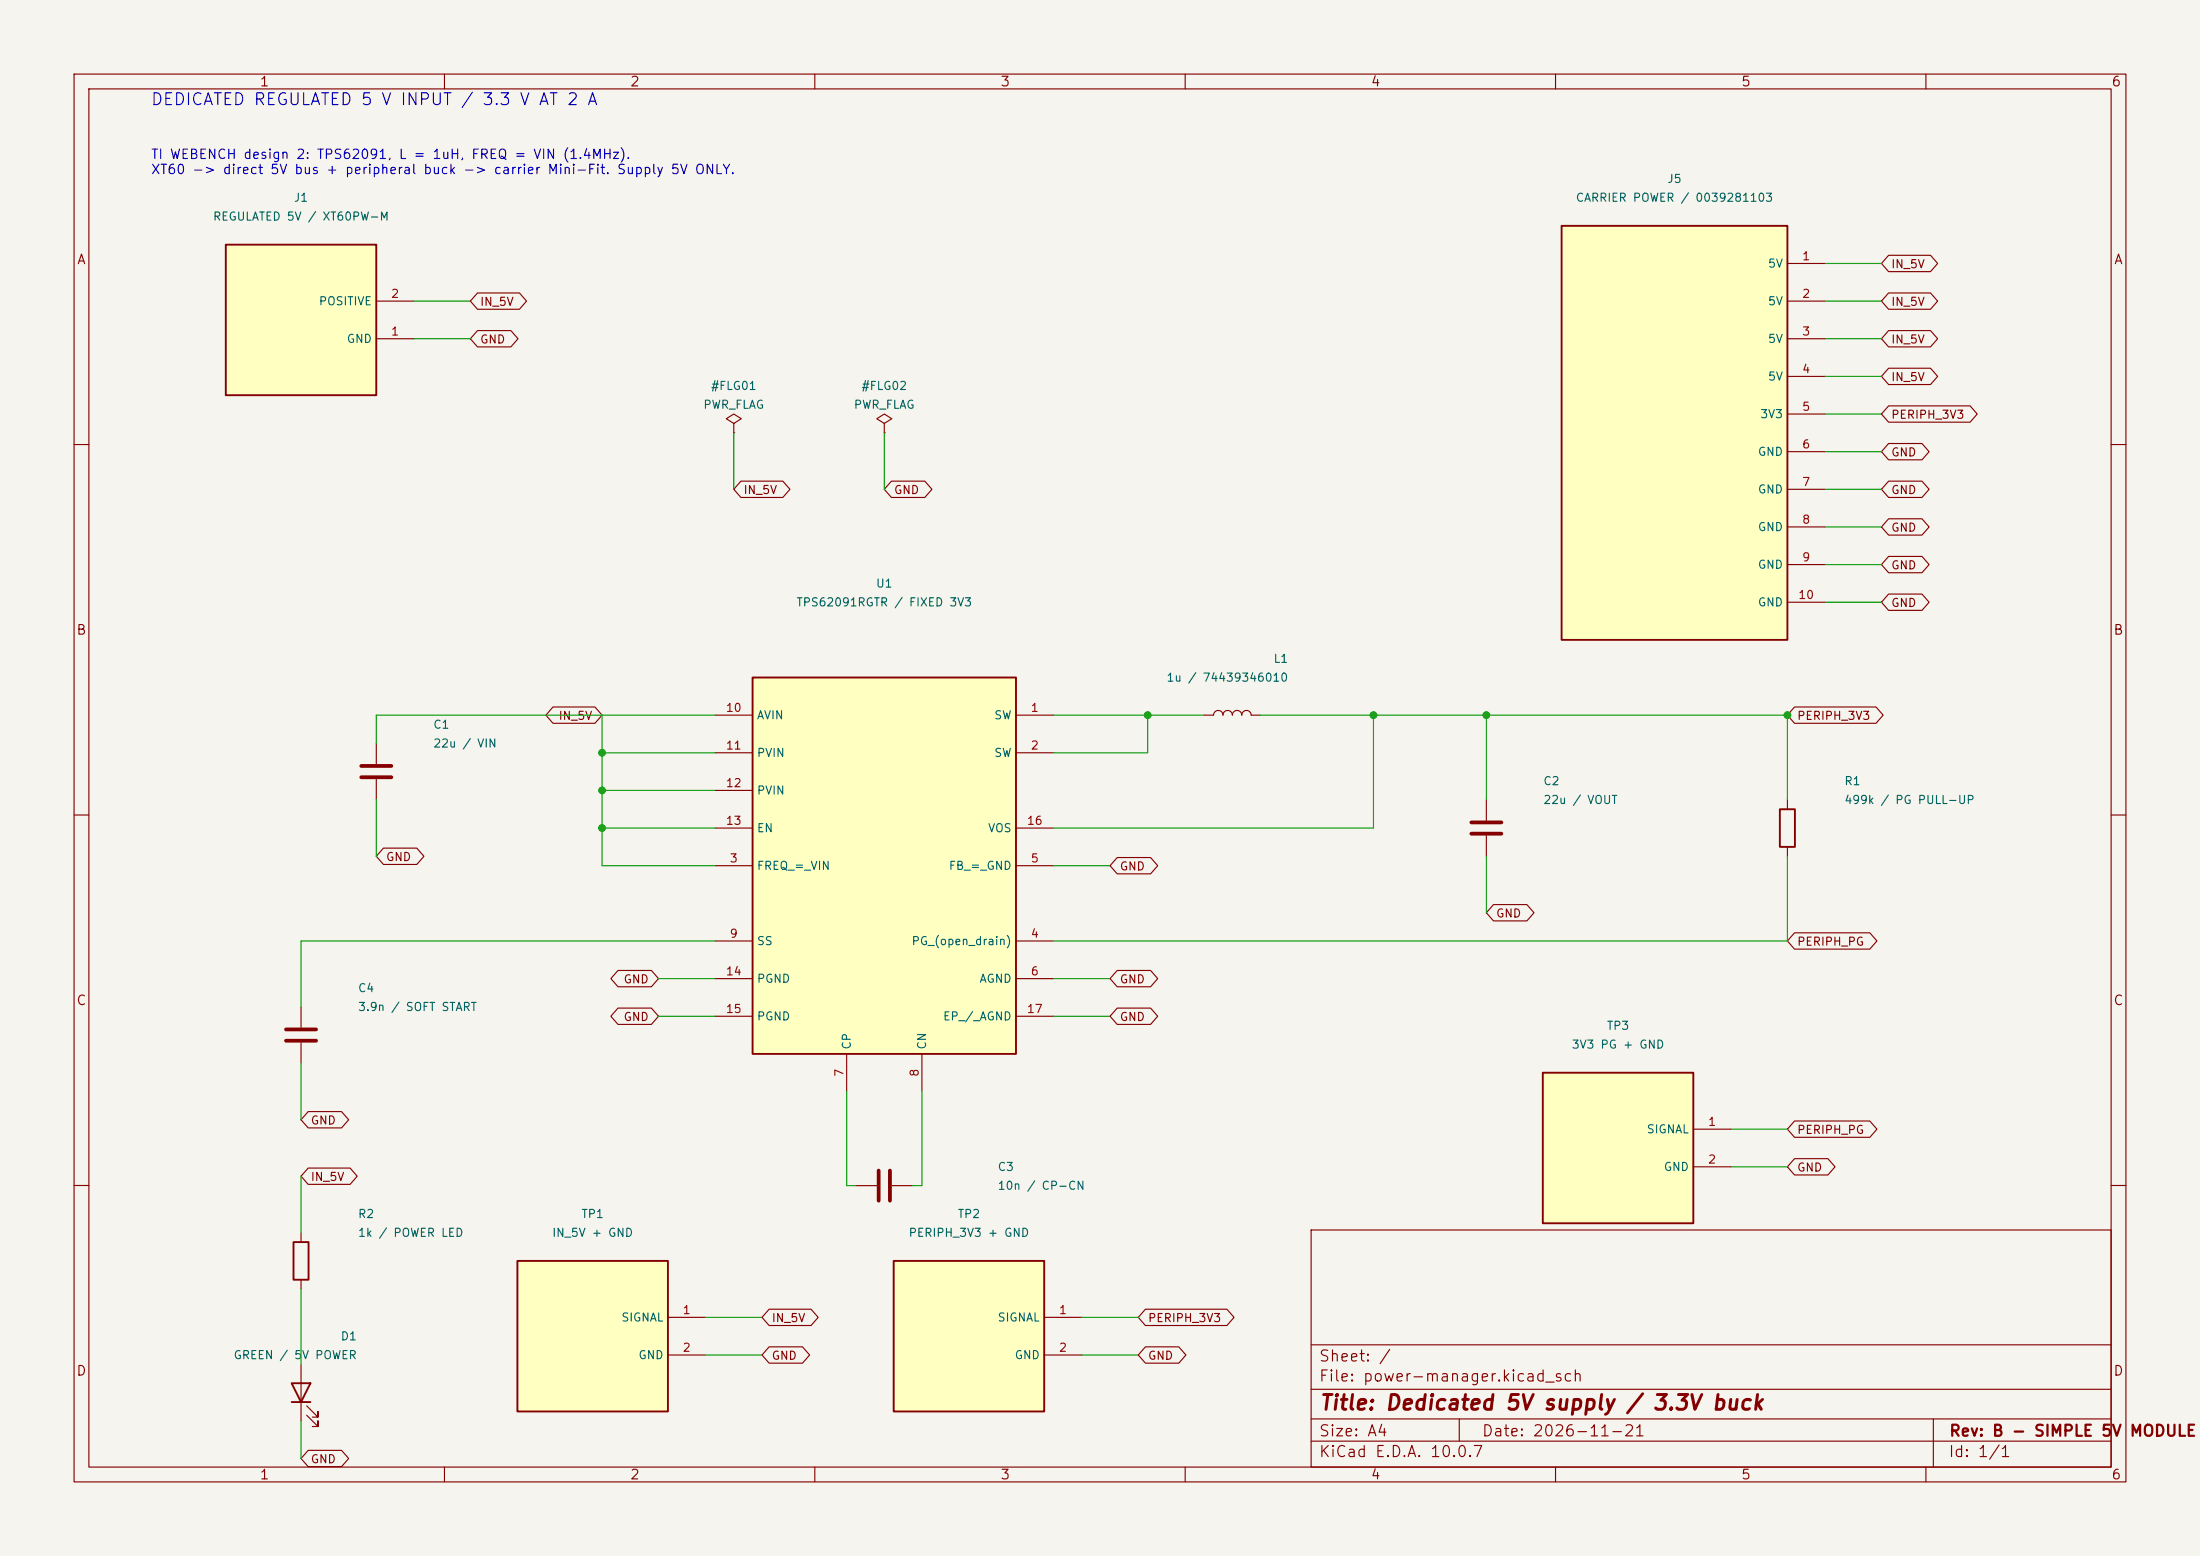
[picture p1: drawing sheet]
<svg xmlns="http://www.w3.org/2000/svg" width="297mm" height="210mm" viewBox="0 0 297 210" stroke-linecap="round" stroke-linejoin="round" font-family="sans-serif">
<path d="M0 0h297v210h-297z" fill="#f5f4ef" stroke="#f5f4ef" stroke-width=".14"/>
<g fill="none" stroke="#840000" stroke-width=".15">
<path d="M10 10h277v190h-277zM12 12h273v186h-273zM60 10v2M110 10v2M160 10v2M210 10v2M260 10v2M10 60h2M285 60h2M10 110h2M285 110h2M10 160h2"/>
<path d="M177 166h108v32h-108zM285 160h2M60 198v2M110 198v2M160 198v2M177 194.5h108M177 191.5h108M177 187.5h108M177 181.5h108M197 191.5v3M210 198v2M260 198v2"/>
<path d="M261 191.5v6.5"/>
</g>
<path d="M208.3 144.8h20.3v20.3h-20.3z" fill="#ffffc2"/>
<path d="M208.3 144.8h20.3v20.3h-20.3zM39.4 186.7h2.5l-1.3 2.5zM39.4 189.2h2.5" fill="none" stroke="#840000" stroke-width=".25"/>
<path d="M40.6 135.9v2.8M40.6 140.7v2.8M228.6 152.4h5.1M228.6 157.5h5.1M40.6 184.2v7.6M41.4 191l1.5 1.5v-.7v.7h-.7M41.4 189.7l1.5 1.6v-.8v.8h-.7" fill="none" stroke="#840000" stroke-width=".15"/>
<path d="M38.6 138.9h4.1M38.6 140.5h4.1" fill="none" stroke="#840000" stroke-width=".51"/>
<path d="M120.6 170.2h20.4v20.3h-20.4z" fill="#ffffc2"/>
<path d="M120.6 170.2h20.4v20.3h-20.4z" fill="none" stroke="#840000" stroke-width=".25"/>
<path d="M141 177.8h5M141 182.9h5" fill="none" stroke="#840000" stroke-width=".15"/>
<path d="M30.5 33h20.3v20.3h-20.3z" fill="#ffffc2"/>
<path d="M30.5 33h20.3v20.3h-20.3zM240.3 109.2h2v5.1h-2zM39.6 167.6h2.1v5.1h-2.1z" fill="none" stroke="#840000" stroke-width=".25"/>
<path d="M50.8 45.7h5.1M50.8 40.6h5.1M241.3 108v1.2M241.3 114.3v1.3M40.6 166.4v1.2M40.6 172.7v1.3M115.6 160h2.8M120.4 160h2.8" fill="none" stroke="#840000" stroke-width=".15"/>
<path d="M118.6 158v4.1M120.1 158v4.1" fill="none" stroke="#840000" stroke-width=".51"/>
<path d="M210.8 30.5h30.5v55.9h-30.5z" fill="#ffffc2"/>
<path d="M210.8 30.5h30.5v55.9h-30.5z" fill="none" stroke="#840000" stroke-width=".25"/>
<path d="M241.3 35.6h5.1M241.3 40.6h5.1M241.3 45.7h5.1M241.3 50.8h5.1M241.3 55.9h5.1M241.3 61h5.1M241.3 66h5.1M241.3 71.1h5.1M241.3 76.2h5.1M241.3 81.3h5.1" fill="none" stroke="#840000" stroke-width=".15"/>
<path d="M69.8 170.2h20.4v20.3h-20.4z" fill="#ffffc2"/>
<path d="M69.8 170.2h20.4v20.3h-20.4z" fill="none" stroke="#840000" stroke-width=".25"/>
<path d="M99.1 57.2l1-.7-1-.6-1.1 .6 1.1 .7v1.2M99.1 58.4h.1M119.4 57.2l1-.7-1-.6-1 .6 1 .7v1.2M119.4 58.4h.1M162.6 96.5h1.2a.64 .64 0 0 1 .7-.6 .64 .64 0 0 1 .6 .6 .64 .64 0 0 1 .6-.6 .64 .64 0 0 1 .7 .6 .64 .64 0 0 1 .6-.6 .64 .64 0 0 1 .6 .6 .64 .64 0 0 1 .7-.6 .64 .64 0 0 1 .6 .6h1.3M50.8 100.3v2.8M50.8 105.2v2.8M200.7 108v2.7M200.7 112.8v2.8M90.2 177.8h5M90.2 182.9h5" fill="none" stroke="#840000" stroke-width=".15"/>
<path d="M48.8 103.4h4M48.8 104.9h4M198.6 111h4.1M198.6 112.5h4.1" fill="none" stroke="#840000" stroke-width=".51"/>
<path d="M101.6 91.4h35.6v50.8h-35.6z" fill="#ffffc2"/>
<path d="M101.6 91.4h35.6v50.8h-35.6z" fill="none" stroke="#840000" stroke-width=".25"/>
<g fill="none" stroke="#840000" stroke-width=".15">
<path d="M64.5 39.5h5.6l1 1.1-1 1.1h-5.6l-1-1.1zM255 34.5h5.6l1 1.1-1 1.1h-5.6l-1-1.1zM255 39.5h5.6l1 1.1-1 1.1h-5.6l-1-1.1zM64.5 44.6h4.5l.9 1.1-.9 1.1h-4.5l-1-1.1zM255 59.9h4.5l.9 1.1-.9 1.1h-4.5l-1-1.1zM255 54.8h11l.9 1.1-.9 1.1h-11l-1-1.1zM255 44.6h5.6l1 1.1-1 1.1h-5.6l-1-1.1zM255 49.7h5.6l1 1.1-1 1.1h-5.6l-1-1.1zM100 64.9h5.7l.9 1.1-.9 1.1h-5.7l-.9-1.1zM120.3 64.9h4.6l.9 1.1-.9 1.1h-4.6l-.9-1.1zM255 75.1h4.5l.9 1.1-.9 1.1h-4.5l-1-1.1zM255 70h4.5l.9 1.1-.9 1.1h-4.5l-1-1.1z"/>
<path d="M255 64.9h4.5l.9 1.1-.9 1.1h-4.5l-1-1.1zM74.7 95.4h5.6l1 1.1-1 1.1h-5.6l-1-1.1zM96.5 96.5h5.1M137.2 96.5h5M242.3 95.4h11l.9 1.1-.9 1.1h-11l-1-1.1zM255 80.2h4.5l.9 1.1-.9 1.1h-4.5l-1-1.1zM51.8 114.5h4.5l.9 1.1-.9 1.1h-4.5l-1-1.1zM96.5 101.6h5.1M96.5 116.8h5.1M96.5 106.7h5.1M96.5 111.8h5.1M137.2 101.6h5"/>
<path d="M137.2 116.8h5M137.2 111.8h5M150.8 115.7h4.5l1 1.1-1 1.1h-4.5l-.9-1.1zM83.4 136.1h4.5l1 1.1-1 1.1h-4.5l-.9-1.1zM83.4 131h4.5l1 1.1-1 1.1h-4.5l-.9-1.1zM96.5 127h5.1M96.5 132.1h5.1M96.5 137.2h5.1M137.2 127h5M137.2 132.1h5M137.2 137.2h5M150.8 131h4.5l1 1.1-1 1.1h-4.5l-.9-1.1z"/>
<path d="M150.8 136.1h4.5l1 1.1-1 1.1h-4.5l-.9-1.1zM201.6 122.1h4.5l1 1.1-1 1.1h-4.5l-.9-1.1zM242.3 125.9h10.1l1 1.1-1 1.1h-10.1l-1-1.1zM41.6 157.6h5.7l.9 1.2-.9 1.1h-5.7l-1-1.1zM41.6 150h4.5l1 1.1-1 1.1h-4.5l-1-1.1zM114.3 142.2v5.1M124.5 142.2v5.1M242.3 151.3h10.1l1 1.1-1 1.1h-10.1l-1-1.1zM242.3 156.4h4.5l.9 1.1-.9 1.1h-4.5l-1-1.1zM103.8 176.7h5.7l1 1.1-1 1.1h-5.7l-.9-1.1zM154.6 176.7h11l1 1.1-1 1.1h-11l-.9-1.1zM41.6 195.7h4.5l1 1.2-1 1.1h-4.5l-1-1.1z"/>
<path d="M103.8 181.8h4.5l1 1.1-1 1.1h-4.5l-.9-1.1zM154.6 181.8h4.5l1 1.1-1 1.1h-4.5l-.9-1.1z"/>
</g>
<g fill="none" stroke="#009600" stroke-width=".15">
<path d="M246.4 35.6h7.6M55.9 45.7h7.6M55.9 40.6h7.6M99.1 58.4v7.6M119.4 58.4v7.6M246.4 45.7h7.6M246.4 50.8h7.6M246.4 55.9h7.6M246.4 40.6h7.6M246.4 66h7.6M246.4 71.1h7.6M246.4 61h7.6"/>
<path d="M246.4 76.2h7.6M81.3 96.5v20.3h15.2M96.5 96.5h-45.7v3.8M142.2 96.5h20.4M154.9 96.5v5.1h-12.7M170.2 96.5h71.1v11.5M185.4 96.5v15.3h-43.2M200.7 96.5v11.5M246.4 81.3h7.6M50.8 108v7.6M81.3 111.8h15.2M81.3 106.7h15.2"/>
<path d="M81.3 101.6h15.2M142.2 116.8h7.7M200.7 115.6v7.6M241.3 115.6v11.4h-99.1M88.9 137.2h7.6M88.9 132.1h7.6M96.5 127h-55.9v8.9M142.2 137.2h7.7M142.2 132.1h7.7M40.6 143.5v7.6M40.6 158.8v7.6M114.3 147.3v12.7h1.3"/>
<path d="M124.5 147.3v12.7h-1.3M233.7 152.4h7.6M233.7 157.5h7.6M40.6 174v10.2M95.2 177.8h7.7M146 177.8h7.7M40.6 191.8v5.1M95.2 182.9h7.7M146 182.9h7.7"/>
</g>
<g fill="#009600" stroke="#009600" stroke-width=".14">
<circle cx="200.7" cy="96.5" r=".46"/>
<circle cx="241.3" cy="96.5" r=".46"/>
<circle cx="185.4" cy="96.5" r=".46"/>
<circle cx="81.3" cy="106.7" r=".46"/>
<circle cx="81.3" cy="111.8" r=".46"/>
<circle cx="81.3" cy="101.6" r=".46"/>
<circle cx="154.9" cy="96.5" r=".46"/>
</g>
<text font-size="2" fill="#840000" x="178" y="190.8">Title: Dedicated 5V supply / 3.3V buck</text>
<text font-size="1.6" fill="#0000c2" x="20.3" y="14.6">DEDICATED REGULATED 5 V INPUT / 3.3 V AT 2 A</text>
<g font-size="1.5" fill="#840000">
<text x="178" y="184.1">Sheet: /</text>
<text x="178" y="186.8">File: power-manager.kicad_sch</text>
<text x="178" y="197">KiCad E.D.A. 10.0.7</text>
<text x="178" y="194.2">Size: A4</text>
<text x="200" y="194.2">Date: 2026-11-21</text>
<text x="263" y="197">Id: 1/1</text>
<text x="263" y="194.2">Rev: B - SIMPLE 5V</text>
<text x="287.4" y="194.2">MODULE</text>
</g>
<g font-size="1.3" fill="#840000">
<text x="35" y="12">1</text>
<text x="85" y="12">2</text>
<text x="135" y="12">3</text>
<text x="185" y="12">4</text>
<text x="235" y="12">5</text>
<text x="285" y="12">6</text>
<text x="10.3" y="36">A</text>
<text x="285.3" y="36">A</text>
<text x="10.2" y="86">B</text>
<text x="285.2" y="86">B</text>
<text x="10.2" y="136">C</text>
<text x="285.2" y="136">C</text>
<text x="10.2" y="186">D</text>
<text x="285.2" y="186">D</text>
<text x="35" y="200">1</text>
<text x="85" y="200">2</text>
<text x="135" y="200">3</text>
<text x="185" y="200">4</text>
<text x="235" y="200">5</text>
<text x="285" y="200">6</text>
</g>
<g font-size="1.3" fill="#0000c2">
<text x="20.3" y="21.8">TI WEBENCH design 2: TPS62091, L = 1uH, FREQ = VIN (1.4MHz).</text>
<text x="20.3" y="23.8">XT60 -&gt; direct 5V bus + peripheral buck -&gt; carrier Mini-Fit. Supply 5V ONLY.</text>
</g>
<g font-size="1.1" fill="#006464">
<text x="39.6" y="27.5">J1</text>
<text x="212.6" y="27.5">CARRIER POWER / 0039281103</text>
<text x="225" y="25">J5</text>
<text x="28.7" y="30">REGULATED 5V / XT60PW-M</text>
<text x="43" y="41.5">POSITIVE</text>
<text x="238.6" y="36.4">5V</text>
<text x="238.6" y="41.5">5V</text>
<text x="46.7" y="46.6">GND</text>
<text x="238.6" y="46.6">5V</text>
<text x="95.9" y="52.9">#FLG01</text>
<text x="116.2" y="52.9">#FLG02</text>
<text x="238.6" y="51.6">5V</text>
<text x="94.9" y="55.4">PWR_FLAG</text>
<text x="115.2" y="55.4">PWR_FLAG</text>
<text x="237.5" y="56.7">3V3</text>
<text x="237.2" y="61.8">GND</text>
<text x="237.2" y="66.9">GND</text>
<text x="237.2" y="72">GND</text>
<text x="237.2" y="77">GND</text>
<text x="107.4" y="82.1">TPS62091RGTR / FIXED 3V3</text>
<text x="118.2" y="79.6">U1</text>
<text x="237.2" y="82.1">GND</text>
<text x="171.8" y="89.7">L1</text>
<text x="157.4" y="92.3">1u / 74439346010</text>
<text x="58.4" y="98.6">C1</text>
<text x="58.4" y="101.2">22u / VIN</text>
<text x="102.1" y="97.4">AVIN</text>
<text x="134.1" y="97.4">SW</text>
<text x="102.1" y="102.4">PVIN</text>
<text x="102.1" y="107.5">PVIN</text>
<text x="134.1" y="102.4">SW</text>
<text x="208.3" y="106.2">C2</text>
<text x="248.9" y="106.2">R1</text>
<text x="102.1" y="112.6">EN</text>
<text x="133.3" y="112.6">VOS</text>
<text x="208.3" y="108.8">22u / VOUT</text>
<text x="248.9" y="108.8">499k / PG PULL-UP</text>
<text x="102.1" y="117.7">FREQ_=_VIN</text>
<text x="128" y="117.7">FB_=_GND</text>
<text x="102.1" y="127.8">SS</text>
<text x="123" y="127.8">PG_(open_drain)</text>
<text x="48.2" y="134.2">C4</text>
<text x="48.2" y="136.7">3.9n / SOFT START</text>
<text x="102.1" y="132.9">PGND</text>
<text x="102.1" y="138">PGND</text>
<text x="127.2" y="138">EP_/_AGND</text>
<text x="132.1" y="132.9">AGND</text>
<text x="115.1" y="141.7" transform="rotate(-90 115.1 141.7)">CP</text>
<text x="125.3" y="141.7" transform="rotate(-90 125.3 141.7)">CN</text>
<text x="212.1" y="141.8">3V3 PG + GND</text>
<text x="216.8" y="139.3">TP3</text>
<text x="222.2" y="153.2">SIGNAL</text>
<text x="134.6" y="158.3">C3</text>
<text x="134.6" y="160.9">10n / CP-CN</text>
<text x="224.5" y="158.3">GND</text>
<text x="48.2" y="164.7">R2</text>
<text x="48.2" y="167.2">1k / POWER LED</text>
<text x="74.5" y="167.2">IN_5V + GND</text>
<text x="78.4" y="164.7">TP1</text>
<text x="122.6" y="167.2">PERIPH_3V3 + GND</text>
<text x="129.2" y="164.7">TP2</text>
<text x="83.8" y="178.6">SIGNAL</text>
<text x="134.6" y="178.6">SIGNAL</text>
<text x="31.4" y="183.7">GREEN / 5V POWER</text>
<text x="45.9" y="181.2">D1</text>
<text x="86.1" y="183.7">GND</text>
<text x="136.9" y="183.7">GND</text>
</g>
<g font-size="1.1" fill="#a90000">
<text x="243.2" y="35.4">1</text>
<text x="52.7" y="40.5">2</text>
<text x="243.2" y="40.5">2</text>
<text x="52.7" y="45.6">1</text>
<text x="243.2" y="45.6">3</text>
<text x="243.2" y="50.6">4</text>
<text x="243.2" y="55.7">5</text>
<text x="243.2" y="60.8">6</text>
<text x="243.2" y="65.9">7</text>
<text x="243.2" y="71">8</text>
<text x="243.2" y="76">9</text>
<text x="242.7" y="81.1">10</text>
<text x="97.9" y="96.4">10</text>
<text x="97.9" y="101.4">11</text>
<text x="139.1" y="96.4">1</text>
<text x="139.1" y="101.4">2</text>
<text x="97.9" y="106.5">12</text>
<text x="97.9" y="111.6">13</text>
<text x="138.5" y="111.6">16</text>
<text x="98.4" y="116.7">3</text>
<text x="139.1" y="116.7">5</text>
<text x="97.9" y="131.9">14</text>
<text x="98.4" y="126.8">9</text>
<text x="139.1" y="126.8">4</text>
<text x="139.1" y="131.9">6</text>
<text x="97.9" y="137">15</text>
<text x="138.5" y="137">17</text>
<text x="114.1" y="145.4" transform="rotate(-90 114.1 145.4)">7</text>
<text x="124.3" y="145.4" transform="rotate(-90 124.3 145.4)">8</text>
<text x="230.5" y="152.2">1</text>
<text x="230.5" y="157.3">2</text>
<text x="92.1" y="177.6">1</text>
<text x="142.9" y="177.6">1</text>
<text x="92.1" y="182.7">2</text>
<text x="142.9" y="182.7">2</text>
</g>
<g font-size="1.1" fill="#840000">
<text x="64.7" y="41.6">IN_5V</text>
<text x="255.2" y="36.5">IN_5V</text>
<text x="255.2" y="41.6">IN_5V</text>
<text x="64.7" y="46.6">GND</text>
<text x="255.2" y="46.6">IN_5V</text>
<text x="255.2" y="51.7">IN_5V</text>
<text x="255.2" y="56.8">PERIPH_3V3</text>
<text x="255.2" y="61.9">GND</text>
<text x="100.3" y="67">IN_5V</text>
<text x="120.6" y="67">GND</text>
<text x="255.2" y="67">GND</text>
<text x="255.2" y="77.1">GND</text>
<text x="255.2" y="72">GND</text>
<text x="255.2" y="82.2">GND</text>
<text x="75.3" y="97.4">IN_5V</text>
<text x="242.5" y="97.4">PERIPH_3V3</text>
<text x="52" y="116.5">GND</text>
<text x="151.1" y="117.8">GND</text>
<text x="201.9" y="124.1">GND</text>
<text x="242.5" y="127.9">PERIPH_PG</text>
<text x="84.1" y="133">GND</text>
<text x="151.1" y="133">GND</text>
<text x="84.1" y="138.1">GND</text>
<text x="151.1" y="138.1">GND</text>
<text x="41.9" y="152">GND</text>
<text x="242.5" y="153.3">PERIPH_PG</text>
<text x="41.9" y="159.7">IN_5V</text>
<text x="242.5" y="158.4">GND</text>
<text x="104.1" y="178.7">IN_5V</text>
<text x="154.9" y="178.7">PERIPH_3V3</text>
<text x="104.1" y="183.8">GND</text>
<text x="154.9" y="183.8">GND</text>
<text x="41.9" y="197.8">GND</text>
</g>
</svg>
